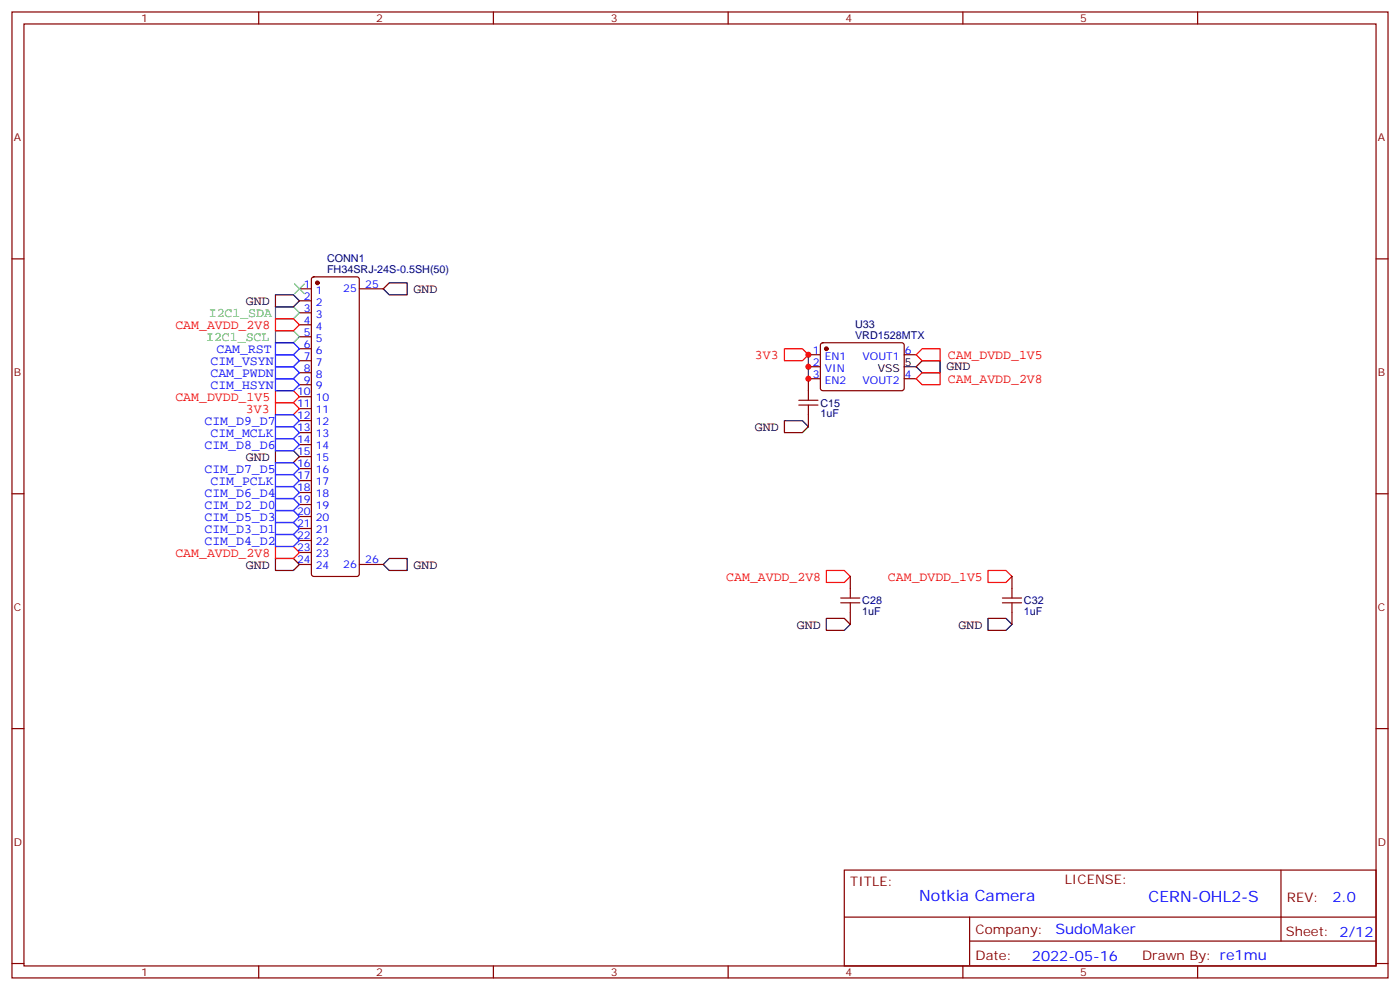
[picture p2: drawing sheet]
<svg xmlns="http://www.w3.org/2000/svg" width="412mm" height="292mm" viewBox="0 0 412 292" stroke-linecap="round" stroke-linejoin="round" font-family="sans-serif">
<g fill="none" stroke="#870000" stroke-width=".35">
<path d="M3.5 3.5h405.4v284.4h-405.4zM7.1 7.1h398.2v277.2h-398.2zM76.2 3.5v3.6M145.3 3.5v3.6M214.5 3.5v3.6M283.6 3.5v3.6M352.8 3.5v3.6M3.5 76.2h3.6M405.3 76.2h3.6M88.2 85h3.5M88.2 88.5h3.5M88.2 92.1h3.5"/>
<path d="M88.2 95.6h3.5M88.2 99.1h3.5M92 81.7l.4-.2h12.7l.5 .2 .2 .5v86.8l-.2 .5-.5 .2h-12.7l-.5-.2-.2-.5v-86.8zM105.8 85h7.1M88.2 102.7h3.5M88.2 106.2h3.5M88.2 109.7h3.5M88.2 113.2h3.5M88.2 116.8h3.5M238.1 104.4h3.6M238.1 107.9h3.6M241.7 111.5h-3.6v3.5"/>
<path d="M241.9 101.1l.5-.2h23.5l.4 .7v13l-.7 .4-23.5-.1-.4-.6v-12.7zM266.3 104.4h3.6M266.3 111.5h3.6M88.2 120.3h3.5M88.2 123.8h3.5M88.2 127.4h3.5M88.2 130.9h3.5M88.2 134.4h3.5M88.2 137.9h3.5M238.1 122.1v3.5M3.5 145.3h3.6M88.2 141.5h3.5"/>
<path d="M88.2 145h3.5M88.2 148.5h3.5M88.2 152h3.5M88.2 155.6h3.5M88.2 159.1h3.5M405.3 145.3h3.6M88.2 162.6h3.5M88.2 166.2h3.5M105.8 166.2h7.1M250.5 169.7v3.5M298.1 169.7v3.5M250.5 180.3v3.5"/>
<path d="M298.1 180.3v3.5M3.5 214.5h3.6M405.3 214.5h3.6M248.7 256.1h156.6v28.2h-156.6zM377.3 256.1v20.9M248.7 270h156.5M285.6 277h119.6M285.6 270v14.1M3.5 283.6h3.6M76.2 284.3v3.6M145.3 284.3v3.6M214.5 284.3v3.6"/>
<path d="M283.6 284.3v3.6M352.8 284.3v3.6M405.3 283.6h3.6"/>
</g>
<g fill="#870000" stroke="#870000" stroke-width=".35">
<circle cx="93.5" cy="83.3" r=".53"/>
<circle cx="243.4" cy="102.7" r=".53"/>
</g>
<path d="M81.1 86.8h5.3l1.8 1.7-1.8 1.8h-5.3zM112.9 85l1.8-1.7h5.2v3.5h-5.2zM266.3 107.9h3.6M269.9 107.9l1.7-1.7h5.3v3.5h-5.3zM81.1 132.6h5.3l1.8 1.8-1.8 1.8h-5.3zM231.1 123.8h5.3l1.7 1.8-1.7 1.8h-5.3zM81.1 164.4h5.3l1.8 1.8-1.8 1.7h-5.3zM112.9 166.2l1.8-1.8h5.2v3.5h-5.2zM243.4 182h5.3l1.8 1.8-1.8 1.8h-5.3zM291 182h5.3l1.8 1.8-1.8 1.8h-5.3z" fill="none" stroke="#000" stroke-width=".35"/>
<path d="M81.1 90.3h5.3l1.8 1.8-1.8 1.7h-5.3zM81.1 97.4h5.3l1.8 1.7-1.8 1.8h-5.3z" fill="none" stroke="#3c0" stroke-width=".35"/>
<path d="M81.1 93.8h5.3l1.8 1.8-1.8 1.8h-5.3zM81.1 118.5h5.3l1.8 1.8-1.8 1.8h-5.3zM81.1 115h5.3l1.8 1.8-1.8 1.7h-5.3zM231.1 102.7h5.3l1.7 1.7-1.7 1.8h-5.3zM271.6 102.7h5.3v3.5h-5.3l-1.7-1.8zM271.6 109.7h5.3v3.5h-5.3l-1.7-1.7zM81.1 160.9h5.3l1.8 1.7-1.8 1.8h-5.3zM243.4 167.9h5.3l1.8 1.8-1.8 1.8h-5.3zM291 167.9h5.3l1.8 1.8-1.8 1.8h-5.3z" fill="none" stroke="#f00" stroke-width=".35"/>
<path d="M86.8 83.6l2.8 2.8M89.6 83.6l-2.8 2.8" fill="none" stroke="#3c3" stroke-width=".35"/>
<g fill="none" stroke="#00f" stroke-width=".35">
<path d="M81.1 104.4h5.3l1.8 1.8-1.8 1.7h-5.3zM81.1 111.5h5.3l1.8 1.7-1.8 1.8h-5.3zM81.1 100.9h5.3l1.8 1.8-1.8 1.7h-5.3zM81.1 107.9h5.3l1.8 1.8-1.8 1.8h-5.3zM81.1 122.1h5.3l1.8 1.7-1.8 1.8h-5.3zM81.1 129.1h5.3l1.8 1.8-1.8 1.7h-5.3zM81.1 136.2h5.3l1.8 1.7-1.8 1.8h-5.3zM81.1 125.6h5.3l1.8 1.8-1.8 1.7h-5.3zM81.1 139.7h5.3l1.8 1.8-1.8 1.7h-5.3zM81.1 143.2h5.3l1.8 1.8-1.8 1.8h-5.3zM81.1 153.8h5.3l1.8 1.8-1.8 1.7h-5.3zM81.1 146.8h5.3l1.8 1.7-1.8 1.8h-5.3z"/>
<path d="M81.1 157.3h5.3l1.8 1.8-1.8 1.8h-5.3zM81.1 150.3h5.3l1.8 1.7-1.8 1.8h-5.3z"/>
</g>
<path d="M238.1 104.4v7.1" fill="none" stroke="#008700" stroke-width=".35"/>
<path d="M235.3 119.2h5.6M235.3 117.8h5.6M238.1 115v2.8M238.1 119.2v2.9M247.6 177.4h5.7M247.6 176h5.7M250.5 173.2v2.8M250.5 177.4v2.9M295.3 177.4h5.6M295.3 176h5.6M298.1 173.2v2.8M298.1 177.4v2.9" fill="none" stroke="#a10000" stroke-width=".35"/>
<g fill="#c00">
<circle cx="238.1" cy="104.4" r=".88"/>
<circle cx="238.1" cy="107.9" r=".88"/>
<circle cx="238.1" cy="111.5" r=".88"/>
</g>
<g font-size="4.6" fill="#00f">
<text x="270.8" y="265.1">Notkia Camera</text>
<text x="338.3" y="265.6">CERN-OHL2-S</text>
</g>
<g font-size="4.2" fill="#00f">
<text x="392.5" y="265.4">2.0</text>
<text x="310.9" y="274.9">SudoMaker</text>
<text x="304" y="282.7">2022-05-16</text>
</g>
<g font-size="3.9">
<text x="72.5" y="89.9">GND</text>
<text x="121.8" y="86.2">GND</text>
<text x="278.8" y="109">GND</text>
<text x="222.4" y="126.9">GND</text>
<text x="72.5" y="135.7">GND</text>
<text x="72.5" y="167.5">GND</text>
<text x="121.8" y="167.4">GND</text>
<text x="234.7" y="185.1">GND</text>
<text x="282.4" y="185.1">GND</text>
</g>
<g font-size="3.9" fill="#3c0">
<text x="61.5" y="93.4">I2C1_SDA</text>
<text x="60.7" y="100.2">I2C1_SCL</text>
</g>
<g font-size="3.9" fill="#f00">
<text x="51.7" y="96.8">CAM_AVDD_2V8</text>
<text x="222.4" y="105.7">3V3</text>
<text x="279.2" y="105.6">CAM_DVDD_1V5</text>
<text x="279.2" y="112.7">CAM_AVDD_2V8</text>
<text x="51.7" y="118">CAM_DVDD_1V5</text>
<text x="72.4" y="121.5">3V3</text>
<text x="51.7" y="163.8">CAM_AVDD_2V8</text>
<text x="214" y="170.9">CAM_AVDD_2V8</text>
<text x="261.6" y="170.9">CAM_DVDD_1V5</text>
</g>
<g font-size="3.9" fill="#00f">
<text x="62" y="107.4">CIM_VSYN</text>
<text x="63.8" y="103.9">CAM_RST</text>
<text x="62" y="110.9">CAM_PWDN</text>
<text x="62" y="114.4">CIM_HSYN</text>
<text x="60.2" y="125">CIM_D9_D7</text>
<text x="62" y="128.6">CIM_MCLK</text>
<text x="60.2" y="132.1">CIM_D8_D6</text>
<text x="60.2" y="139.1">CIM_D7_D5</text>
<text x="62" y="142.7">CIM_PCLK</text>
<text x="60.2" y="146.2">CIM_D6_D4</text>
<text x="60.2" y="149.7">CIM_D2_D0</text>
<text x="60.2" y="153.2">CIM_D5_D3</text>
<text x="60.2" y="156.8">CIM_D3_D1</text>
<text x="60.2" y="160.3">CIM_D4_D2</text>
</g>
<g font-size="3.9" fill="#800">
<text x="250.5" y="260.7">TITLE:</text>
<text x="379.1" y="265.4">REV:</text>
<text x="287.4" y="274.9">Company:</text>
<text x="378.7" y="275.5">Sheet: 2/12</text>
<text x="287.4" y="282.6">Date:</text>
<text x="336.4" y="282.7">Drawn By: re1mu</text>
</g>
<text font-size="3.9" fill="#900" x="313.6" y="260.4">LICENSE:</text>
<g font-size="3.2" fill="#800">
<text x="41.6" y="6.5">1</text>
<text x="110.8" y="6.5">2</text>
<text x="179.9" y="6.5">3</text>
<text x="249.1" y="6.5">4</text>
<text x="318.2" y="6.5">5</text>
<text x="4.1" y="41.6">A</text>
<text x="405.9" y="41.6">A</text>
<text x="4.1" y="110.8">B</text>
<text x="405.9" y="110.8">B</text>
<text x="4.1" y="179.9">C</text>
<text x="405.9" y="179.9">C</text>
<text x="4.1" y="249.1">D</text>
<text x="405.9" y="249.1">D</text>
<text x="41.6" y="287.3">1</text>
<text x="110.8" y="287.3">2</text>
<text x="179.9" y="287.3">3</text>
<text x="249.1" y="287.3">4</text>
<text x="318.2" y="287.3">5</text>
</g>
<g font-size="3.2" fill="#000080">
<text x="96.3" y="77.2">CONN1</text>
<text x="96.3" y="80.4">FH34SRJ-24S-0.5SH(50)</text>
<text x="251.9" y="99.8">VRD1528MTX</text>
<text x="251.9" y="96.7">U33</text>
<text x="241.7" y="119.7">C15</text>
<text x="241.7" y="122.8">1uF</text>
<text x="254" y="177.9">C28</text>
<text x="301.6" y="177.9">C32</text>
<text x="254" y="181">1uF</text>
<text x="301.6" y="181">1uF</text>
</g>
<g font-size="3.2" fill="#00f">
<text x="89.5" y="84.7">1</text>
<text x="89.5" y="88.2">2</text>
<text x="93" y="86.4">1</text>
<text x="93" y="90">2</text>
<text x="101.1" y="86.1">25</text>
<text x="107.6" y="84.7">25</text>
<text x="89.5" y="91.7">3</text>
<text x="89.5" y="95.2">4</text>
<text x="93" y="93.5">3</text>
<text x="89.5" y="98.8">5</text>
<text x="93" y="97">4</text>
<text x="93" y="100.5">5</text>
<text x="89.5" y="102.3">6</text>
<text x="89.5" y="105.8">7</text>
<text x="93" y="104.1">6</text>
<text x="93" y="107.6">7</text>
<text x="239.5" y="104.1">1</text>
<text x="239.5" y="107.6">2</text>
<text x="243" y="105.8">EN1</text>
<text x="254.1" y="105.8">VOUT1</text>
<text x="266.5" y="104.1">6</text>
<text x="89.5" y="109.4">8</text>
<text x="89.5" y="112.9">9</text>
<text x="93" y="111.1">8</text>
<text x="239.5" y="111.1">3</text>
<text x="243" y="109.4">VIN</text>
<text x="243" y="112.9">EN2</text>
<text x="254.1" y="112.9">VOUT2</text>
<text x="266.5" y="111.1">4</text>
<text x="87.5" y="116.4">10</text>
<text x="87.5" y="119.9">11</text>
<text x="93" y="114.7">9</text>
<text x="93" y="118.2">10</text>
<text x="87.5" y="123.5">12</text>
<text x="93" y="121.7">11</text>
<text x="93" y="125.2">12</text>
<text x="87.5" y="127">13</text>
<text x="87.5" y="130.5">14</text>
<text x="93" y="128.8">13</text>
<text x="87.5" y="134.1">15</text>
<text x="87.5" y="137.6">16</text>
<text x="93" y="132.3">14</text>
<text x="93" y="135.8">15</text>
<text x="87.5" y="141.1">17</text>
<text x="93" y="139.3">16</text>
<text x="93" y="142.9">17</text>
<text x="87.5" y="144.6">18</text>
<text x="87.5" y="148.2">19</text>
<text x="93" y="146.4">18</text>
<text x="93" y="149.9">19</text>
<text x="87.5" y="151.7">20</text>
<text x="87.5" y="155.2">21</text>
<text x="93" y="153.5">20</text>
<text x="87.5" y="158.8">22</text>
<text x="93" y="157">21</text>
<text x="93" y="160.5">22</text>
<text x="87.5" y="162.3">23</text>
<text x="87.5" y="165.8">24</text>
<text x="93" y="164">23</text>
<text x="93" y="167.6">24</text>
<text x="101.1" y="167.2">26</text>
<text x="107.6" y="165.8">26</text>
</g>
<g font-size="3.2">
<text x="266.5" y="107.6">5</text>
<text x="258.5" y="109.4">VSS</text>
</g>
</svg>
